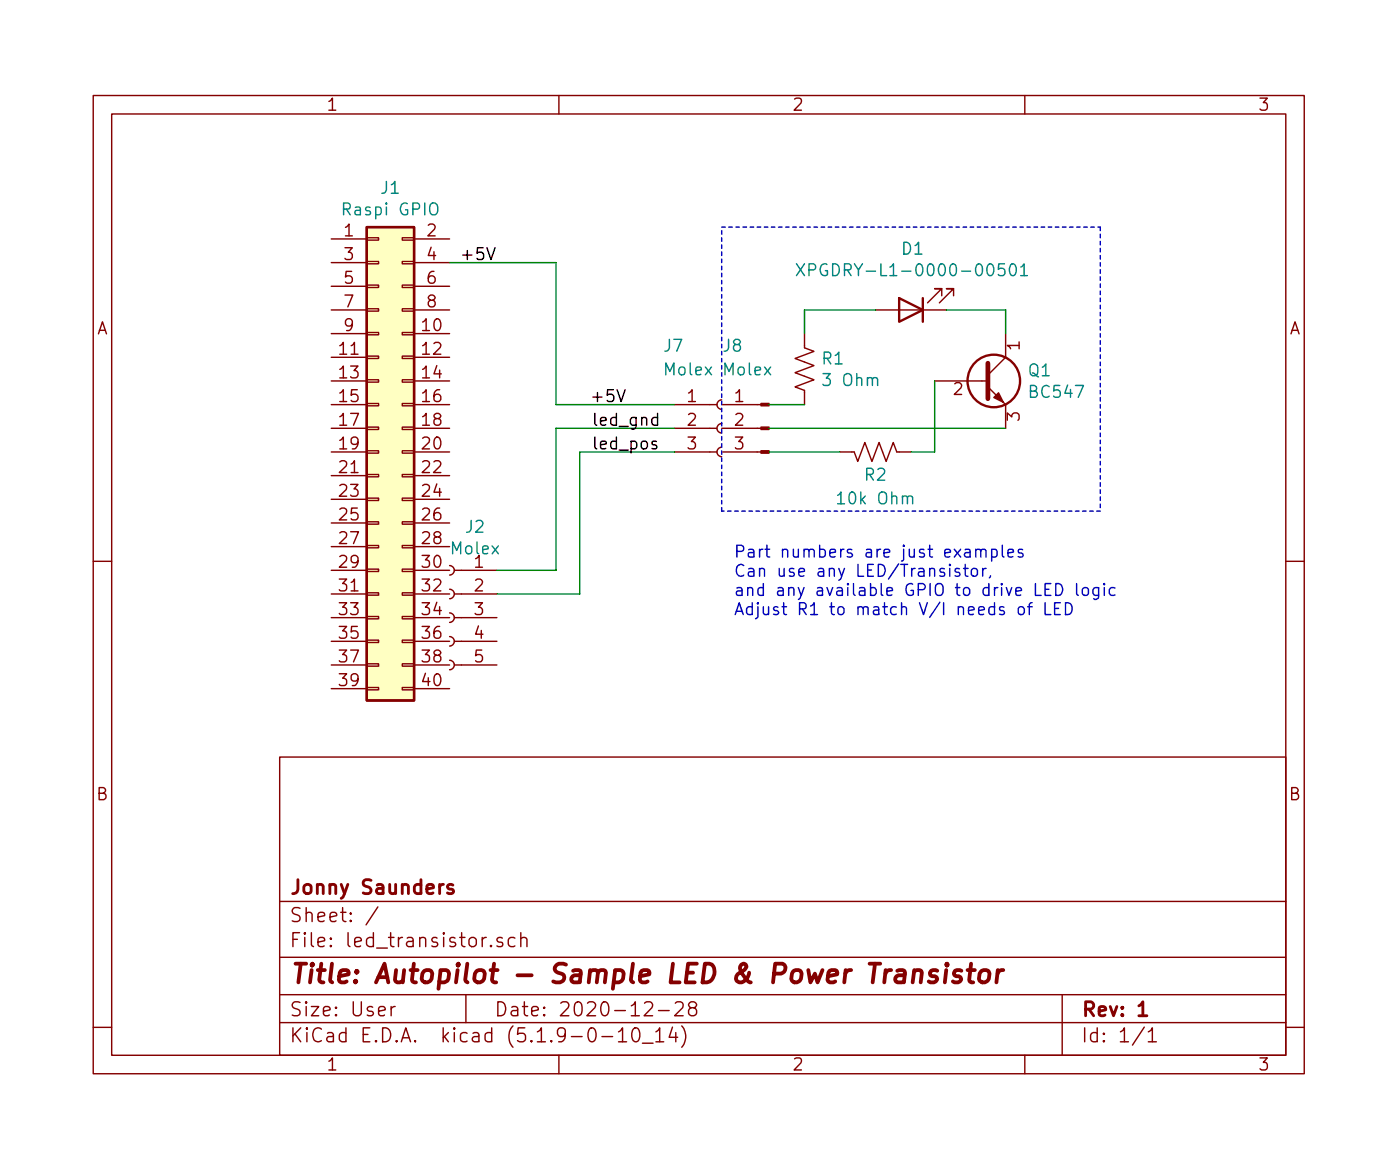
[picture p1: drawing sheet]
<svg xmlns="http://www.w3.org/2000/svg" width="150mm" height="125mm" viewBox="0 0 150 125" stroke-linecap="round" stroke-linejoin="round" font-family="sans-serif">
<g fill="none" stroke="#840000" stroke-width=".15">
<path d="M10 10.3h130v104.9h-130zM12 12.2h126v101h-126zM60 10.3v1.9M110 10.3v1.9M35.6 25.6h3.8M35.6 35.8h3.8M35.6 38.3h3.8M35.6 28.2h3.8M35.6 30.7h3.8M35.6 33.3h3.8M39.4 38.2h1.2v.3h-1.2zM39.4 35.7h1.2v.2h-1.2z"/>
<path d="M39.4 33.1h1.2v.3h-1.2zM39.4 30.6h1.2v.2h-1.2zM39.4 28.1h1.2v.2h-1.2zM39.4 25.5h1.2v.3h-1.2zM43.2 38.2h1.2v.3h-1.2zM43.2 35.7h1.2v.2h-1.2zM43.2 33.1h1.2v.3h-1.2zM43.2 30.6h1.2v.2h-1.2zM43.2 28.1h1.2v.2h-1.2zM43.2 25.5h1.2v.3h-1.2zM44.4 25.6h3.9M44.4 35.8h3.9"/>
<path d="M44.4 38.3h3.9M44.4 28.2h3.9M44.4 30.7h3.9M44.4 33.3h3.9M86.4 35.8v1.5l1 .4-2.1 .8 2.1 .7-2.1 .8 2.1 .8-2.1 .7 1.1 .4v1.5M94 33.3h7.6M101.1 31.7v-.7h-.8h.8l-1.5 1.5M102.4 31.7v-.7h-.8h.8l-1.6 1.5M107.9 35.8v2.5l-1.9 1.9M35.6 40.9h3.8M35.6 43.4h3.8M35.6 46h3.8"/>
<path d="M35.6 48.5h3.8M35.6 51h3.8M35.6 53.6h3.8M35.6 56.1h3.8M35.6 58.7h3.8M39.4 53.5h1.2v.2h-1.2zM39.4 56h1.2v.2h-1.2zM39.4 58.5h1.2v.3h-1.2zM39.4 50.9h1.2v.3h-1.2zM39.4 45.8h1.2v.3h-1.2zM39.4 43.3h1.2v.2h-1.2zM39.4 40.8h1.2v.2h-1.2z"/>
<path d="M39.4 48.4h1.2v.2h-1.2zM43.2 53.5h1.2v.2h-1.2zM43.2 56h1.2v.2h-1.2zM43.2 58.5h1.2v.3h-1.2zM43.2 50.9h1.2v.3h-1.2zM43.2 45.8h1.2v.3h-1.2zM43.2 43.3h1.2v.2h-1.2zM43.2 40.8h1.2v.2h-1.2zM43.2 48.4h1.2v.2h-1.2zM44.4 40.9h3.9M44.4 43.4h3.9M44.4 46h3.9"/>
<path d="M44.4 48.5h3.9M44.4 51h3.9M44.4 53.6h3.9M44.4 56.1h3.9M44.4 58.7h3.9M72.4 43.4h4.6M72.4 46h4.6M72.4 48.5h4.6M77.5 48a.51 .51 0 0 0-.5 .5 .51 .51 0 0 0 .5 .5M77.5 45.5a.51 .51 0 0 0-.5 .5 .51 .51 0 0 0 .5 .5M77.5 42.9a.51 .51 0 0 0-.5 .5 .51 .51 0 0 0 .5 .5M77.5 43.4h4.2"/>
<path d="M77.5 46h4.2M77.5 48.5h4.2M90.2 48.5h1.5l.4 1 .7-2 .8 2 .8-2 .7 2 .8-2 .4 1h1.5M100.3 40.9h5.7M106 41.5l1.9 1.9v2.6M10 60.2h2M35.6 61.2h3.8M35.6 63.7h3.8M35.6 66.3h3.8M35.6 68.8h3.8M35.6 71.4h3.8M35.6 73.9h3.8"/>
<path d="M39.4 61.1h1.2v.2h-1.2zM39.4 63.6h1.2v.3h-1.2zM39.4 66.2h1.2v.2h-1.2zM39.4 68.7h1.2v.2h-1.2zM39.4 71.2h1.2v.3h-1.2zM39.4 73.8h1.2v.2h-1.2zM43.2 61.1h1.2v.2h-1.2zM43.2 63.6h1.2v.3h-1.2zM43.2 66.2h1.2v.2h-1.2zM43.2 68.7h1.2v.2h-1.2zM43.2 71.2h1.2v.3h-1.2zM43.2 73.8h1.2v.2h-1.2z"/>
<path d="M44.4 61.2h3.9M44.4 63.7h3.9M44.4 66.3h3.9M44.4 68.8h3.9M44.4 71.4h3.9M44.4 73.9h3.9M48.3 70.9a.51 .51 0 0 1 .5 .5 .51 .51 0 0 1-.5 .5M48.3 68.3a.51 .51 0 0 1 .5 .5 .51 .51 0 0 1-.5 .5M48.3 65.8a.51 .51 0 0 1 .5 .5 .51 .51 0 0 1-.5 .5M48.3 63.2a.51 .51 0 0 1 .5 .5 .51 .51 0 0 1-.5 .6M48.3 60.7a.51 .51 0 0 1 .5 .5 .51 .51 0 0 1-.5 .5M48.8 61.2h4.5"/>
<path d="M48.8 63.7h4.5M48.8 66.3h4.5M48.8 68.8h4.5M48.8 71.4h4.5M138 60.2h2M30 81.2h108v32h-108zM30 96.7h108M40.6 97.3l-1.3 2M10 110.3h2M30 109.7h108M30 106.7h108M30 102.7h108"/>
<path d="M42 108v1M42.4 108l-.3 .1-.1 .2M50 106.7v3M52.7 101.5h.1l-.1 .1-.1-.1h.1v.1M53.9 100.7a.37 .37 0 0 0-.6 .1v.1a.54 .54 0 0 0 .6 .3v.3l-.1 .1-.5-.1M55.3 100.7a.48 .48 0 0 0-.7 0v.2v.6a.48 .48 0 0 0 .7 0M55.9 100.7a.41 .41 0 0 1 .7 .1v.8M55.9 100.1v1.5M60 113.2v2M64.6 111.2h1.2M66.4 110.7l.4-.4v1.5M66.4 111.8h.9"/>
<path d="M68 110.5a.35 .35 0 0 1 .3-.2 .35 .35 0 0 1 .3 .3 .88 .88 0 0 1-.3 1.2h-.1a.9 .9 0 0 1-.2-1.3zM69 112h1.1M69.2 107.7l.2-.2 .5 .1a.4 .4 0 0 1 .1 .5l-.9 .9h1M70.4 110.7l.3-.2 .1-.2v1.5M70.4 111.8h.8M70.7 108.4h1.1M72.2 110.2l-.4 1.1h.9M72.5 107.7l.2-.2h.4a.41 .41 0 0 1 .2 .6l-.9 .9h.9M72.5 110.8v1M73.2 110.1a1.71 1.71 0 0 1 0 2.3M74.2 108.1l-.3-.2 .1-.2 .2-.2a.47 .47 0 0 1 .6 .3 .35 .35 0 0 1-.3 .3h-.3a.48 .48 0 0 0-.2 .8 .48 .48 0 0 0 .8-.2l-.1-.4-.2-.2M110 113.2v2"/>
<path d="M114 106.7v6.5M122.8 110.2l-1.2 2M123.3 110.7l.3-.2 .1-.2v1.5M123.3 111.8h.8M138 110.3h2"/>
</g>
<path d="M48.6 95a.37 .37 0 0 0-.6 .1v.1a.54 .54 0 0 0 .6 .3l.1 .1-.1 .2-.1 .1-.5-.1M122.3 107.9l.4-.4v1.5M122.3 109h.8" fill="none" stroke="#840000" stroke-width=".3"/>
<path d="M98.1 104.3a.6 .6 0 0 1 .8-.1l.1 .2-.2 1M98.1 104.1l-.1 1.3M100.6 104.2a.49 .49 0 0 0-.8 .3l.1 .2 .2 .1h.3l.1 .1 .1 .1-.1 .3-.2 .1h-.4l-.2-.1M101.6 104.1l-.2 1.3M101.7 103.4l-.2 .1 .2 .1 .1-.1-.1-.1v.2M103.2 104.2l-.5-.1-.2 .1-.1 .3 .1 .2 .1 .1h.3l.2 .1 .1 .2-.2 .2-.2 .1h-.3l-.2-.1M103.9 104.1h.7M104.2 103.4l-.2 1.7 .1 .2 .4 .1M105.3 104.3a.54 .54 0 0 1 .5-.2 .54 .54 0 0 1 .4 .4l-.1 .5a.56 .56 0 0 1-.5 .4 .56 .56 0 0 1-.5-.4l.1-.5zM107.1 104.1l-.1 1.3M107.7 104.1a.5 .5 0 0 0-.6 .4" fill="none" stroke="#840000" stroke-width=".41"/>
<path d="M39.4 24.4h5v50.8h-5z" fill="#ffffc2" stroke="#ffffc2" stroke-width=".11"/>
<g fill="none" stroke="#840000" stroke-width=".25">
<path d="M39.4 24.4h5v50.8h-5zM96.5 32l2.6 1.3-2.6 1.2zM99.1 32v2.5"/>
<circle cx="106.7" cy="40.9" r="2.82"/>
</g>
<g fill="#840000" stroke="#840000" stroke-width=".15">
<path d="M81.7 48.4h.8v.2h-.8z"/>
<path d="M81.7 45.8h.8v.3h-.8z"/>
<path d="M81.7 43.3h.8v.2h-.8z"/>
<path d="M106.7 42.7l.5-.5 .5 1z"/>
</g>
<path d="M85.5 28.3l.9 1.3M86.4 28.3l-.9 1.3M86.8 29l.6-.1a.35 .35 0 0 0-.1-.6h-.5v1.3M108.5 28.4a.28 .28 0 0 1 .3-.1 .28 .28 0 0 1 .2 .3 .64 .64 0 0 1-.3 1 .83 .83 0 0 1-.2-1.2zM109.6 28.7l.3-.4v1.3M109.6 29.6h.7M97.4 53.4a.31 .31 0 0 1 .5-.1l.1 .1v.7" fill="none" stroke="#008484" stroke-width=".15"/>
<path d="M106 39v3.8" fill="none" stroke="#840000" stroke-width=".51"/>
<path d="M77.5 24.4h40.6M118.1 24.4v30.5M77.5 54.9v-30.5M118.1 54.9h-40.6" fill="none" stroke="#0000c2" stroke-width=".15" stroke-dasharray=".4 .4"/>
<path d="M48.3 28.2h11.4v15.2h12.7M94 33.3h-7.6v2.5M101.6 33.3h6.3v2.5M72.4 48.5h-10.2v15.2h-8.9M72.4 46h-12.7v15.2h-6.4M82.5 48.5h7.7M82.5 43.4h3.9M82.5 46h25.4M100.3 40.9v7.6h-2.5" fill="none" stroke="#008400" stroke-width=".15"/>
<path d="M70.5 47.4a.31 .31 0 0 0-.5 .1v.2a.4 .4 0 0 1 .5 .3l-.2 .2-.3-.1M70.6 44.8h-.4l-.2 .2v.4l.1 .2h.5M70.6 44.4v1.2" fill="none" stroke="#000" stroke-width=".15"/>
<g fill="none" stroke="#0000c2" stroke-width=".15">
<path d="M104.7 59.1a.3 .3 0 0 1 .6 0v.7M104.7 58.9v.9M105.3 59.1a.3 .3 0 0 1 .3-.2 .3 .3 0 0 1 .2 .2v.7M106.5 59l.3-.1 .2 .3v.4l-.1 .1h-.4M106.5 58.9v1.3M107.6 58.5v1.1l.2 .2M108.2 59.3l.6-.1-.1-.2-.3-.1-.2 .2 .1 .6h.4M109.8 59a.31 .31 0 0 0-.5 .1v.2a.4 .4 0 0 1 .5 .3l-.1 .2-.4-.1M102 61v.8M103 61.1a.31 .31 0 0 0-.5 .1l.1 .2a.4 .4 0 0 1 .4 .3l-.1 .1h-.4M103.4 61h.5M103.6 60.6v1.1l.1 .1h.2"/>
<path d="M104.3 61.1a.35 .35 0 0 1 .4-.1 .35 .35 0 0 1 .2 .2v.4a.35 .35 0 0 1-.3 .3 .35 .35 0 0 1-.3-.3zM105.5 61v.8M105.8 61a.28 .28 0 0 0-.3 .2M106.3 61.8l-.1 .2M109.4 65.2a.37 .37 0 0 1 .6 .1v.4a.35 .35 0 0 1-.4 .3 .35 .35 0 0 1-.3-.3v-.4zM110.3 65.1h.5M110.8 64.7h-.1l-.2 .2v1.1M112.2 64.7v1.3h.6M112.2 63.2h.4M112.8 62.6h-.6v1.3h.6M113.2 65.3h.4M113.3 62.6a.64 .64 0 0 1 .8 .7 .64 .64 0 0 1-.8 .6z"/>
<path d="M113.8 64.7h-.6v1.3h.6M114.4 64.7a.65 .65 0 0 1 .7 .5 .65 .65 0 0 1-.4 .8h-.3zM115.6 62.6v1.1l.1 .2M116.2 63.2a.35 .35 0 0 1 .4-.2 .35 .35 0 0 1 .2 .3v.4a.35 .35 0 0 1-.3 .2 .35 .35 0 0 1-.3-.2zM117.9 63.1v1a.35 .35 0 0 1-.5 .2M117.9 63.1h-.3l-.3 .2v.4l.1 .1h.5M118.5 62.6v.1v.1v-.2v.2M118.5 63.1v.8M119.7 63.1h-.4l-.2 .2v.4l.1 .1h.5"/>
</g>
<text font-size="2.8" fill="#840000" x="31" y="105.5">Title: Autopilot - Sample LED &amp; Power Transistor</text>
<g font-size="2.1" fill="#840000">
<text x="31" y="96">Jonny Saunders</text>
<text x="31" y="101.7">File: led_transistor.sch</text>
<text x="31" y="99">Sheet: /</text>
<text x="31" y="111.9">KiCad E.D.A. kicad (5.1.9-0-10_14)</text>
<text x="31" y="109.1">Size: User</text>
<text x="53" y="109.1">Date: 2020-12-28</text>
<text x="116" y="109.1">Rev: 1</text>
<text x="116" y="111.9">Id: 1/1</text>
</g>
<g font-size="1.8" fill="#840000">
<text x="35" y="11.9">1</text>
<text x="85" y="11.9">2</text>
<text x="135" y="11.9">3</text>
<text x="37" y="25.4">1</text>
<text x="37" y="27.9">3</text>
<text x="45.9" y="25.4">2</text>
<text x="45.9" y="27.9">4</text>
<text x="10.4" y="35.9">A</text>
<text x="37" y="30.5">5</text>
<text x="37" y="33">7</text>
<text x="37" y="35.5">9</text>
<text x="45.4" y="35.5">10</text>
<text x="45.9" y="30.5">6</text>
<text x="45.9" y="33">8</text>
<text x="138.4" y="35.9">A</text>
<text x="36.5" y="38.1">11</text>
<text x="36.5" y="40.6">13</text>
<text x="45.4" y="38.1">12</text>
<text x="45.4" y="40.6">14</text>
<text x="109.5" y="37.6" transform="rotate(-90 109.5 37.6)">1</text>
<text x="36.5" y="43.2">15</text>
<text x="36.5" y="45.7">17</text>
<text x="45.4" y="43.2">16</text>
<text x="45.4" y="45.7">18</text>
<text x="73.8" y="43.2">1</text>
<text x="73.8" y="45.7">2</text>
<text x="78.9" y="43.2">1</text>
<text x="78.9" y="45.7">2</text>
<text x="102.4" y="42.4">2</text>
<text x="109.5" y="45.2" transform="rotate(-90 109.5 45.2)">3</text>
<text x="36.5" y="48.2">19</text>
<text x="36.5" y="50.8">21</text>
<text x="36.5" y="53.3">23</text>
<text x="45.4" y="48.2">20</text>
<text x="45.4" y="50.8">22</text>
<text x="45.4" y="53.3">24</text>
<text x="73.8" y="48.2">3</text>
<text x="78.9" y="48.2">3</text>
<text x="36.5" y="55.9">25</text>
<text x="36.5" y="58.4">27</text>
<text x="45.4" y="55.9">26</text>
<text x="45.4" y="58.4">28</text>
<text x="36.5" y="60.9">29</text>
<text x="36.5" y="63.5">31</text>
<text x="45.4" y="60.9">30</text>
<text x="45.4" y="63.5">32</text>
<text x="51" y="60.9">1</text>
<text x="51" y="63.5">2</text>
<text x="36.5" y="66">33</text>
<text x="36.5" y="68.6">35</text>
<text x="36.5" y="71.1">37</text>
<text x="45.4" y="66">34</text>
<text x="45.4" y="68.6">36</text>
<text x="45.4" y="71.1">38</text>
<text x="51" y="66">3</text>
<text x="51" y="68.6">4</text>
<text x="51" y="71.1">5</text>
<text x="36.5" y="73.6">39</text>
<text x="45.4" y="73.6">40</text>
<text x="10.4" y="85.9">B</text>
<text x="138.4" y="85.9">B</text>
<text x="35" y="114.9">1</text>
<text x="85" y="114.9">2</text>
<text x="135" y="114.9">3</text>
</g>
<g font-size="1.8" fill="#008484">
<text x="37.1" y="23.1">Raspi GPIO</text>
<text x="40.9" y="20.8">J1</text>
<text x="87.9" y="29.7">XPGDRY-L1-0000-00501</text>
<text x="96.9" y="27.3">D1</text>
<text x="71.3" y="37.8">J7</text>
<text x="71.4" y="40.3">Molex</text>
<text x="77.7" y="37.8">J8</text>
<text x="77.7" y="40.3">Molex</text>
<text x="88.3" y="39.1">R1</text>
<text x="88.6" y="41.4">3 Ohm</text>
<text x="110.4" y="40.4">Q1</text>
<text x="110.7" y="42.7">BC547</text>
<text x="92.9" y="51.6">R2</text>
<text x="48.5" y="59.5">Molex</text>
<text x="50" y="57.2">J2</text>
<text x="90.2" y="54.1">10k Ohm</text>
</g>
<g font-size="1.8">
<text x="50.1" y="27.9">+5V</text>
<text x="63.5" y="45.7">led_gnd</text>
<text x="64.1" y="43.2">+5V</text>
<text x="63.5" y="48.2">led_pos</text>
</g>
<g font-size="1.8" fill="#0000c2">
<text x="78.7" y="59.9">Part numbers are just examples</text>
<text x="78.7" y="61.9">Can use any LED/Transistor,</text>
<text x="78.7" y="64">and any available GPIO to drive LED logic</text>
<text x="78.7" y="66">Adjust R1 to match V/I needs of LED</text>
</g>
</svg>
